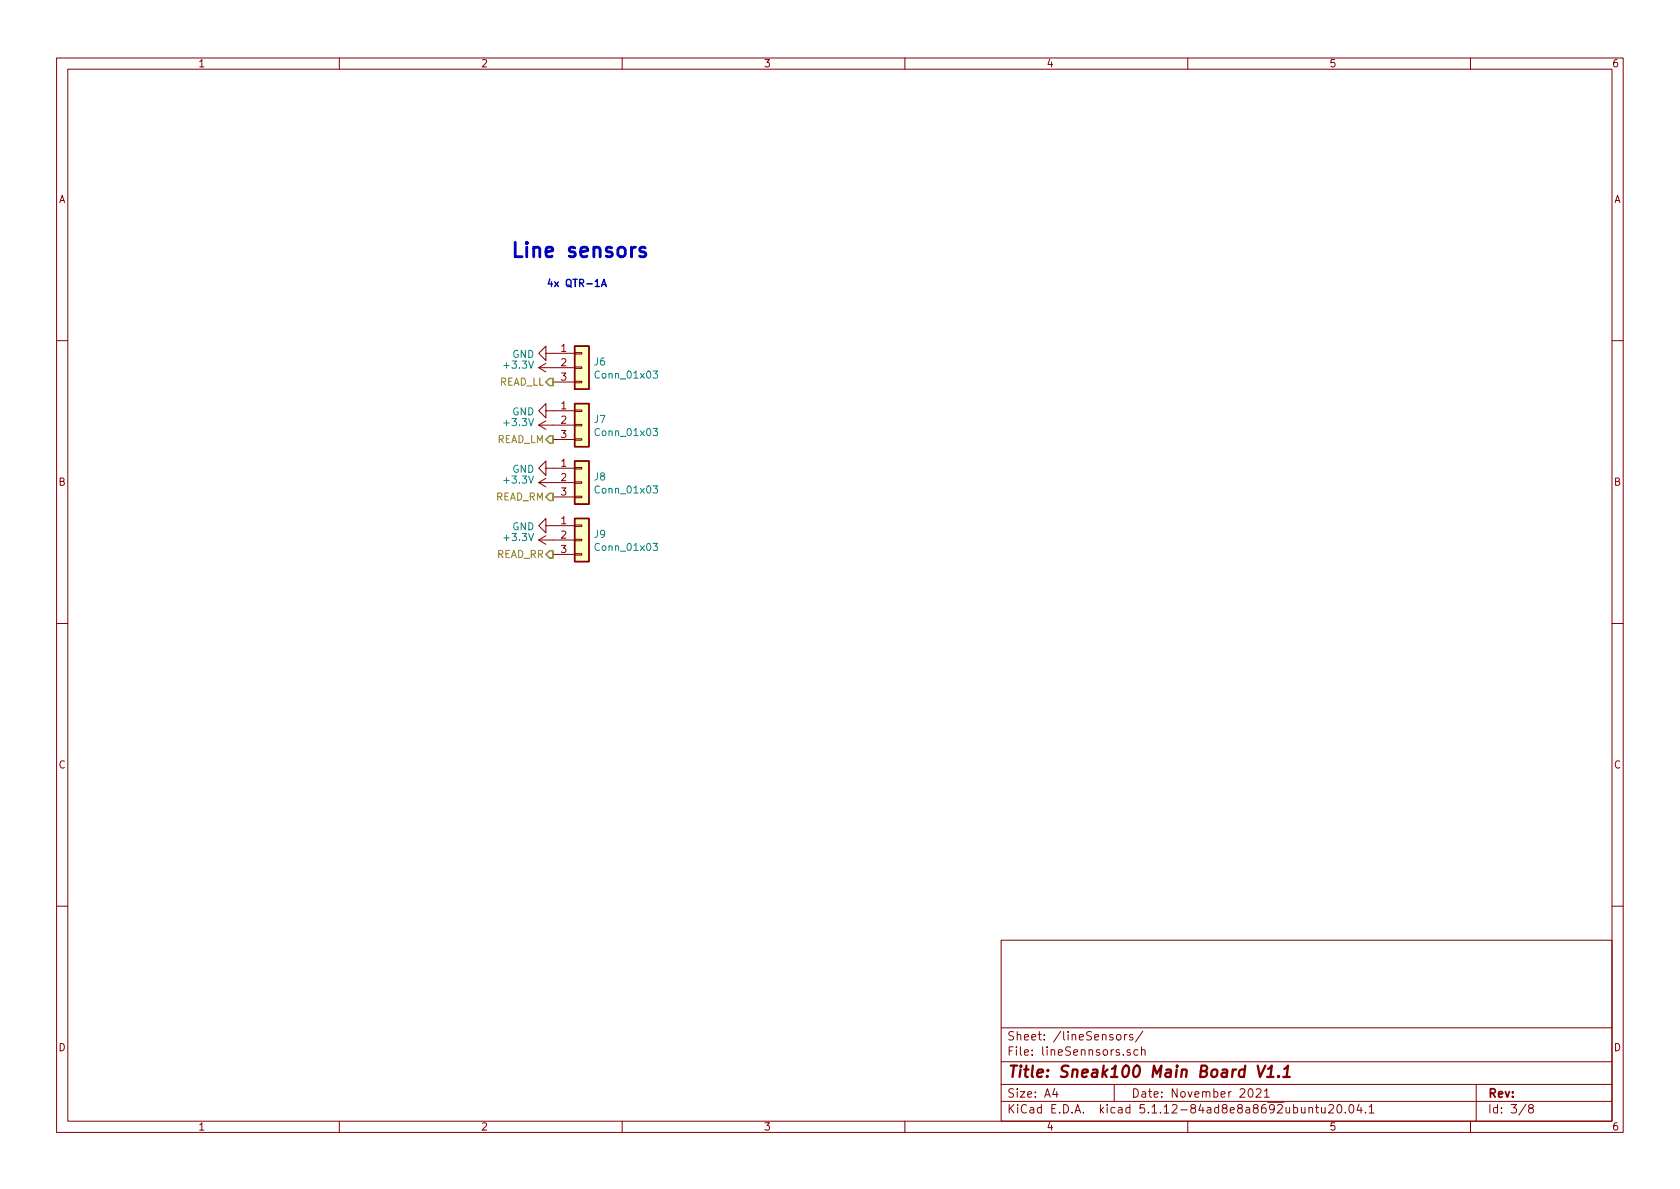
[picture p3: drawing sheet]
<svg xmlns="http://www.w3.org/2000/svg" width="297mm" height="210mm" viewBox="0 0 297 210" stroke-linecap="round" stroke-linejoin="round" font-family="sans-serif">
<g fill="none" stroke="#840000" stroke-width=".18">
<path d="M10 10.3h277v189.9h-277zM12 12.2h273v186.1h-273zM60 10.3v1.9M110 10.3v1.9M160 10.3v1.9M210 10.3v1.9M260 10.3v1.9M10 60.2h2M95.2 75.2h6.4M95.2 75.2l1.3 .7M95.2 65l1.3 .8M95.2 65h6.4"/>
<path d="M96.5 62.5v-1.3l-1.3 1.3 1.3 1.2v-1.2h5.1M96.5 72.6v-1.2l-1.3 1.2 1.3 1.3v-1.3h5.1M96.5 74.4l-1.3 .8M96.5 64.3l-1.3 .7M97.8 77.7h3.8M97.8 67.6h3.8M101.6 77.6h1.3v.2h-1.3zM101.6 72.5h1.3v.3h-1.3zM101.6 75.1h1.3v.2h-1.3zM101.6 67.4h1.3v.3h-1.3zM101.6 62.4h1.3v.2h-1.3zM101.6 64.9h1.3v.2h-1.3z"/>
<path d="M285 60.2h2M95.2 95.5l1.3 .8M95.2 95.5h6.4M95.2 85.3l1.3 .8M95.2 85.3h6.4M96.5 82.8v-1.3l-1.3 1.3 1.3 1.3v-1.3h5.1M96.5 93v-1.3l-1.3 1.3 1.3 1.2v-1.2h5.1M96.5 94.7l-1.3 .8M96.5 84.6l-1.3 .7M97.8 98h3.8M97.8 87.9h3.8M101.6 97.9h1.3v.3h-1.3z"/>
<path d="M101.6 92.8h1.3v.3h-1.3zM101.6 95.4h1.3v.2h-1.3zM101.6 87.8h1.3v.2h-1.3zM101.6 82.7h1.3v.2h-1.3zM101.6 85.2h1.3v.3h-1.3zM10 110.3h2M285 110.3h2M10 160.2h2M177 166.3h108v32h-108zM285 160.2h2M60 198.3v1.9M110 198.3v1.9"/>
<path d="M160 198.3v1.9M177 194.8h108M177 191.8h108M177 187.8h108M177 181.8h108M186.5 192.5l-.4 1h1M186.8 193v1M197 191.8v3M197.5 183.1l.2-.2 .4 .2v.7l-.2 .1-.4-.1zM198.8 182.9v1M199.3 182.9l-.5 .3M199.8 185.7l-.3-.1-.2 .2v.2l.5 .2v.3h-.5"/>
<path d="M200.3 183l-.4-.1-.2 .2 .1 .3 .5 .1v.3h-.6M201.2 185.7l-.4-.1-.3 .3 .1 .6h.6M201.8 185.7l.3-.1 .3 .1 .1 .9M201.8 185.1v1.5M202.1 182.3l-1.3 2M210 198.3v1.9M220.8 192.7l.4-.2a.94 .94 0 0 1 0 1.5 .79 .79 0 0 1-.4-1.3zM222.1 192.7l.2-.2h.4l.2 .2 .1 .3-.1 .2-.9 .8h1M223.5 193l.5-.5v1.5M223.5 194h.9M231.4 196l.2-.2 .4 .1 .1 .9M231.4 195.8v1"/>
<path d="M232.6 195.8h.5M232.8 195.3v1.3l.3 .2M233.7 195.8v.8a.37 .37 0 0 0 .6 .1M234.3 195.8v1M234.9 195.5l.3-.2h.3l.2 .2 .1 .3-.1 .2-.8 .8h.9M236.5 195.5l.2-.2a.8 .8 0 0 1 .6 .8 .8 .8 0 0 1-.6 .7l-.2-.1-.1-.4zM237.9 196.7v.1M238.7 195.5l.2-.2a.8 .8 0 0 1 .5 .8 .8 .8 0 0 1-.5 .7l-.2-.1-.2-.4zM240.3 195.2l-.4 1.1h1M240.6 195.8v1M241.4 196.7v.1M242.1 195.8l.4-.5v1.5"/>
<path d="M242.1 196.8h.8M260 198.3v1.9M261 191.8v6.5M269.8 195.2l-1.2 2M270.6 196l-.3-.2v-.2l.3-.3h.2l.3 .3-.1 .2-.6 .2a.48 .48 0 0 0-.1 .7l.3 .1 .4-.1a.48 .48 0 0 0-.2-.7"/>
</g>
<path d="M222.4 188.4l.4 2 .9-2M224 190.4h1.2M224.2 189l.7-.6-.3 2M226.1 190.3h.1l-.2 .1v-.1h.1l-.1 .1M226.9 190.4h1.1M227.1 189l.6-.6-.2 2" fill="none" stroke="#840000" stroke-width=".41"/>
<g fill="#ffffc2" stroke="#ffffc2" stroke-width=".18">
<path d="M101.6 71.4h2.5v7.6h-2.5z"/>
<path d="M101.6 91.7h2.5v7.6h-2.5z"/>
<path d="M101.6 81.5h2.5v7.6h-2.5z"/>
<path d="M101.6 61.2h2.5v7.6h-2.5z"/>
</g>
<path d="M101.6 71.4h2.5v7.6h-2.5zM101.6 61.2h2.5v7.6h-2.5zM101.6 91.7h2.5v7.6h-2.5zM101.6 81.5h2.5v7.6h-2.5z" fill="none" stroke="#840000" stroke-width=".25"/>
<path d="M115.5 75.8h.8l-.5 .4 .4 .2v.6h-.5l-.2-.1M115.5 65.6h.8l-.5 .5 .4 .1v.6l-.5 .1-.2-.2M115.5 96.1h.8l-.5 .5 .4 .1v.6l-.5 .1-.2-.2M115.5 85.9h.8l-.5 .5 .4 .1v.6l-.5 .1-.2-.1" fill="none" stroke="#008484" stroke-width=".18"/>
<path d="M97.2 66.9h.6v1.3h-.6l-.7-.6zM97.2 77.1h.6v1.3h-.6l-.7-.7zM97.2 87.2h.6v1.3h-.6l-.7-.6zM97.2 97.4h.6v1.3h-.6l-.7-.7z" fill="none" stroke="#848400" stroke-width=".25"/>
<path d="M114.1 43.8l-.6-.1-.4 .4 .1 .3 .9 .3 .1 .2-.1 .4-.3 .1-.7-.1" fill="none" stroke="#0000c2" stroke-width=".51"/>
<path d="M106.3 50.7l.5-1.3 .4 1.3M106.5 50.3h.6" fill="none" stroke="#0000c2" stroke-width=".25"/>
<text font-size="3.5" fill="#0000c2" x="90.2" y="45.5">Line sensors</text>
<text font-size="2.8" fill="#840000" x="178" y="190.5">Title: Sneak100 Main Board V1.1</text>
<g font-size="2.1" fill="#840000">
<text x="178" y="184">Sheet: /lineSensors/</text>
<text x="178" y="186.7">File: lineSennsors.sch</text>
<text x="178" y="196.9">KiCad E.D.A. kicad 5.1.12-84ad8e8a8692ubuntu20.04.1</text>
<text x="178" y="194.1">Size: A4</text>
<text x="200" y="194.1">Date: November 2021</text>
<text x="263" y="194.1">Rev:</text>
<text x="263" y="196.9">Id: 3/8</text>
</g>
<g font-size="1.8" fill="#840000">
<text x="35" y="11.9">1</text>
<text x="85" y="11.9">2</text>
<text x="135" y="11.9">3</text>
<text x="185" y="11.9">4</text>
<text x="235" y="11.9">5</text>
<text x="285" y="11.9">6</text>
<text x="10.4" y="35.9">A</text>
<text x="285.4" y="35.9">A</text>
<text x="99.2" y="62.2">1</text>
<text x="99.2" y="64.8">2</text>
<text x="99.2" y="67.3">3</text>
<text x="99.2" y="72.4">1</text>
<text x="99.2" y="74.9">2</text>
<text x="99.2" y="77.5">3</text>
<text x="99.2" y="82.5">1</text>
<text x="10.4" y="85.9">B</text>
<text x="99.2" y="85.1">2</text>
<text x="99.2" y="87.6">3</text>
<text x="285.4" y="85.9">B</text>
<text x="99.2" y="92.7">1</text>
<text x="99.2" y="95.2">2</text>
<text x="99.2" y="97.8">3</text>
<text x="10.4" y="135.9">C</text>
<text x="285.4" y="135.9">C</text>
<text x="10.4" y="185.9">D</text>
<text x="285.4" y="185.9">D</text>
<text x="35" y="199.9">1</text>
<text x="85" y="199.9">2</text>
<text x="135" y="199.9">3</text>
<text x="185" y="199.9">4</text>
<text x="235" y="199.9">5</text>
<text x="285" y="199.9">6</text>
</g>
<text font-size="1.8" fill="#0000c2" x="96.5" y="50.7">4x QTR-1A</text>
<g font-size="1.8" fill="#008484">
<text x="89.3" y="65.2">+3.3V</text>
<text x="90.6" y="63.3">GND</text>
<text x="105.1" y="64.6">J6</text>
<text x="105.5" y="66.9">Conn_01x03</text>
<text x="89.3" y="75.4">+3.3V</text>
<text x="90.6" y="73.5">GND</text>
<text x="105.1" y="74.8">J7</text>
<text x="105.5" y="77.1">Conn_01x03</text>
<text x="90.6" y="83.6">GND</text>
<text x="89.3" y="85.5">+3.3V</text>
<text x="105.1" y="85">J8</text>
<text x="105.5" y="87.3">Conn_01x03</text>
<text x="89.3" y="95.7">+3.3V</text>
<text x="90.6" y="93.8">GND</text>
<text x="105.1" y="95.1">J9</text>
<text x="105.5" y="97.4">Conn_01x03</text>
</g>
<g font-size="1.8" fill="#848400">
<text x="88.1" y="68.2">READ_LL</text>
<text x="87.7" y="78.4">READ_LM</text>
<text x="87.5" y="88.5">READ_RM</text>
<text x="87.7" y="98.7">READ_RR</text>
</g>
</svg>
